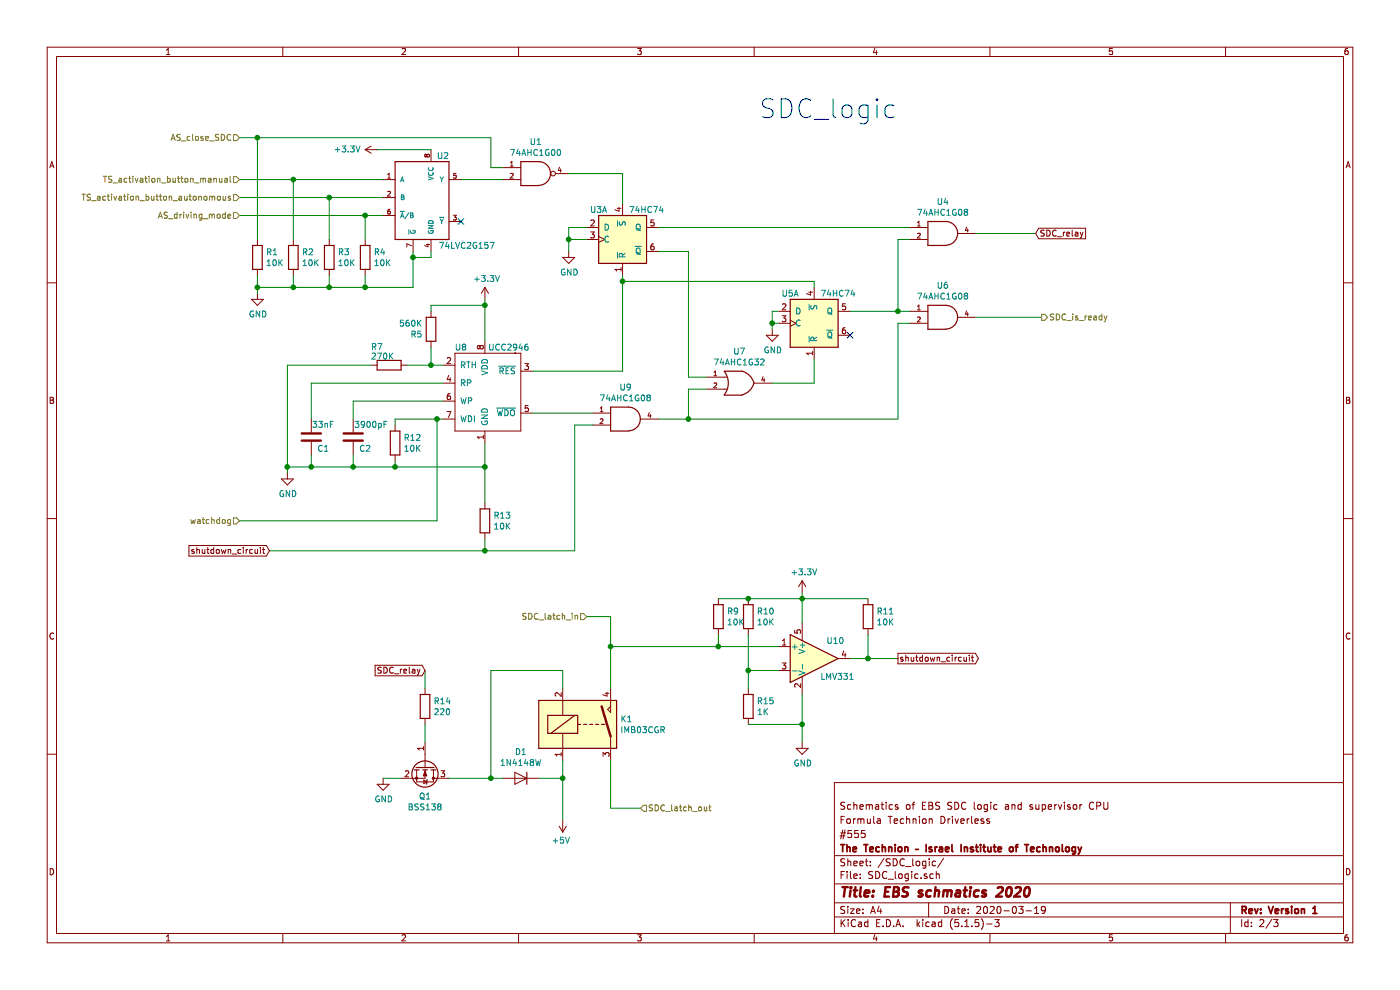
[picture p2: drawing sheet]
EESchema Schematic File Version 4
EELAYER 30 0
EELAYER END
$Descr A4 11693 8268
encoding utf-8
Sheet 2 3
Title "EBS schmatics 2020"
Date "2020-03-19"
Rev "Version 1"
Comp "The Technion – Israel Institute of Technology"
Comment1 "#555"
Comment2 "Formula Technion Driverless"
Comment3 "Schematics of EBS SDC logic and supervisor CPU"
Comment4 ""
$EndDescr
$Comp
L Relay:UMS05-1A80-75L K1
U 1 1
P 4900 6050
F 0 "K1" H 5180 6096 50  0000 L CNN
F 1 "IMB03CGR " H 5180 6005 50  0000 L CNN
F 2 "Relay_THT:Relay_StandexMeder_UMS" H 5200 6000 50  0001 L CNN
F 3 "https://standexelectronics.com/de/produkte/ums-reed-relais/" H 4900 6050 50  0001 C CNN
	1    4900 6050
	1    0    0    -1  
$EndComp
$Comp
L 74xGxx:74AHC1G32 U7
U 1 1
P 6200 3200
F 0 "U7" H 6175 3467 50  0000 C CNN
F 1 "74AHC1G32" H 6175 3376 50  0000 C CNN
F 2 "" H 6200 3200 50  0001 C CNN
F 3 "http://www.ti.com/lit/sg/scyt129e/scyt129e.pdf" H 6200 3200 50  0001 C CNN
	1    6200 3200
	1    0    0    -1  
$EndComp
$Comp
L 74xGxx:74AHC1G08 U9
U 1 1
P 5250 3500
F 0 "U9" H 5225 3767 50  0000 C CNN
F 1 "74AHC1G08" H 5225 3676 50  0000 C CNN
F 2 "" H 5250 3500 50  0001 C CNN
F 3 "http://www.ti.com/lit/sg/scyt129e/scyt129e.pdf" H 5250 3500 50  0001 C CNN
	1    5250 3500
	1    0    0    -1  
$EndComp
$Comp
L 74xGxx:74AHC1G00 U1
U 1 1
P 4500 1450
F 0 "U1" H 4475 1717 50  0000 C CNN
F 1 "74AHC1G00" H 4475 1626 50  0000 C CNN
F 2 "" H 4500 1450 50  0001 C CNN
F 3 "http://www.ti.com/lit/sg/scyt129e/scyt129e.pdf" H 4500 1450 50  0001 C CNN
	1    4500 1450
	1    0    0    -1  
$EndComp
Text GLabel 2250 4600 0    50   Input ~ 0
shutdown_circuit
$Comp
L Device:R R7
U 1 1
P 3250 3050
F 0 "R7" V 3400 3100 50  0000 L CNN
F 1 "270K" V 3320 3005 50  0000 L CNN
F 2 "" V 3180 3050 50  0001 C CNN
F 3 "~" H 3250 3050 50  0001 C CNN
	1    3250 3050
	0    -1   -1   0   
$EndComp
$Comp
L Device:R R5
U 1 1
P 3600 2750
F 0 "R5" H 3670 2796 50  0000 L CNN
F 1 "560K" H 3670 2705 50  0000 L CNN
F 2 "" V 3530 2750 50  0001 C CNN
F 3 "~" H 3600 2750 50  0001 C CNN
	1    3600 2750
	-1   0    0    1   
$EndComp
Wire Wire Line
	4050 2850 4050 2550
Wire Wire Line
	4050 2550 3600 2550
Wire Wire Line
	3600 2550 3600 2600
Wire Wire Line
	3600 2900 3600 3050
Wire Wire Line
	3600 3050 3700 3050
Wire Wire Line
	4050 2500 4050 2550
Connection ~ 4050 2550
Wire Wire Line
	3450 2100 3450 2150
Wire Wire Line
	3450 2150 3600 2150
Wire Wire Line
	3600 2150 3600 2100
Connection ~ 3450 2150
Wire Wire Line
	4100 1400 4200 1400
Wire Wire Line
	4200 1500 3850 1500
Wire Wire Line
	4750 1450 5200 1450
Wire Wire Line
	4450 3100 5200 3100
Wire Wire Line
	5750 2100 5750 3150
Wire Wire Line
	5750 3150 5900 3150
$Comp
L 74xGxx:74AHC1G08 U6
U 1 1
P 7900 2650
F 0 "U6" H 7875 2917 50  0000 C CNN
F 1 "74AHC1G08" H 7875 2826 50  0000 C CNN
F 2 "" H 7900 2650 50  0001 C CNN
F 3 "http://www.ti.com/lit/sg/scyt129e/scyt129e.pdf" H 7900 2650 50  0001 C CNN
	1    7900 2650
	1    0    0    -1  
$EndComp
$Comp
L 74xGxx:74AHC1G08 U4
U 1 1
P 7900 1950
F 0 "U4" H 7875 2217 50  0000 C CNN
F 1 "74AHC1G08" H 7875 2126 50  0000 C CNN
F 2 "" H 7900 1950 50  0001 C CNN
F 3 "http://www.ti.com/lit/sg/scyt129e/scyt129e.pdf" H 7900 1950 50  0001 C CNN
	1    7900 1950
	1    0    0    -1  
$EndComp
Wire Wire Line
	8150 1950 8650 1950
Wire Wire Line
	5500 3500 5750 3500
Wire Wire Line
	5900 3250 5750 3250
Wire Wire Line
	5750 3250 5750 3500
Connection ~ 5750 3500
Wire Wire Line
	5750 3500 7500 3500
$Comp
L power:GND #PWR07
U 1 1
P 4750 2100
F 0 "#PWR07" H 4750 1850 50  0001 C CNN
F 1 "GND" H 4755 1927 50  0000 C CNN
F 2 "" H 4750 2100 50  0001 C CNN
F 3 "" H 4750 2100 50  0001 C CNN
	1    4750 2100
	1    0    0    -1  
$EndComp
Wire Wire Line
	6450 3200 6800 3200
$Comp
L power:GND #PWR09
U 1 1
P 6450 2750
F 0 "#PWR09" H 6450 2500 50  0001 C CNN
F 1 "GND" H 6455 2577 50  0000 C CNN
F 2 "" H 6450 2750 50  0001 C CNN
F 3 "" H 6450 2750 50  0001 C CNN
	1    6450 2750
	1    0    0    -1  
$EndComp
Wire Wire Line
	4100 1150 4100 1400
$Comp
L Device:C C1
U 1 1
P 2600 3650
F 0 "C1" H 2500 3750 50  0000 C CNN
F 1 "33nF" H 2500 3550 50  0000 C CNN
F 2 "" H 2638 3500 50  0001 C CNN
F 3 "~" H 2600 3650 50  0001 C CNN
	1    2600 3650
	-1   0    0    1   
$EndComp
$Comp
L Device:C C2
U 1 1
P 2950 3650
F 0 "C2" H 2850 3750 50  0000 C CNN
F 1 "3900pF" H 2800 3550 50  0000 C CNN
F 2 "" H 2988 3500 50  0001 C CNN
F 3 "~" H 2950 3650 50  0001 C CNN
	1    2950 3650
	-1   0    0    1   
$EndComp
$Comp
L power:GND #PWR013
U 1 1
P 2400 3950
F 0 "#PWR013" H 2400 3700 50  0001 C CNN
F 1 "GND" H 2405 3777 50  0000 C CNN
F 2 "" H 2400 3950 50  0001 C CNN
F 3 "" H 2400 3950 50  0001 C CNN
	1    2400 3950
	1    0    0    -1  
$EndComp
$Comp
L Device:R R4
U 1 1
P 3050 2150
F 0 "R4" H 3120 2196 50  0000 L CNN
F 1 "10K" H 3120 2105 50  0000 L CNN
F 2 "" V 2980 2150 50  0001 C CNN
F 3 "~" H 3050 2150 50  0001 C CNN
	1    3050 2150
	1    0    0    -1  
$EndComp
$Comp
L Device:R R3
U 1 1
P 2750 2150
F 0 "R3" H 2820 2196 50  0000 L CNN
F 1 "10K" H 2820 2105 50  0000 L CNN
F 2 "" V 2680 2150 50  0001 C CNN
F 3 "~" H 2750 2150 50  0001 C CNN
	1    2750 2150
	1    0    0    -1  
$EndComp
$Comp
L Device:R R2
U 1 1
P 2450 2150
F 0 "R2" H 2520 2196 50  0000 L CNN
F 1 "10K" H 2520 2105 50  0000 L CNN
F 2 "" V 2380 2150 50  0001 C CNN
F 3 "~" H 2450 2150 50  0001 C CNN
	1    2450 2150
	1    0    0    -1  
$EndComp
$Comp
L Device:R R13
U 1 1
P 4050 4350
F 0 "R13" H 4120 4396 50  0000 L CNN
F 1 "10K" H 4120 4305 50  0000 L CNN
F 2 "" V 3980 4350 50  0001 C CNN
F 3 "~" H 4050 4350 50  0001 C CNN
	1    4050 4350
	1    0    0    -1  
$EndComp
$Comp
L Device:R R12
U 1 1
P 3300 3700
F 0 "R12" H 3370 3746 50  0000 L CNN
F 1 "10K" H 3370 3655 50  0000 L CNN
F 2 "" V 3230 3700 50  0001 C CNN
F 3 "~" H 3300 3700 50  0001 C CNN
	1    3300 3700
	1    0    0    -1  
$EndComp
$Comp
L Diode:1N4148W D1
U 1 1
P 4350 6500
F 0 "D1" H 4350 6283 50  0000 C CNN
F 1 "1N4148W" H 4350 6374 50  0000 C CNN
F 2 "Diode_SMD:D_SOD-123" H 4350 6325 50  0001 C CNN
F 3 "https://www.vishay.com/docs/85748/1n4148w.pdf" H 4350 6500 50  0001 C CNN
	1    4350 6500
	-1   0    0    1   
$EndComp
$Comp
L Transistor_FET:BSS138 Q1
U 1 1
P 3550 6400
F 0 "Q1" V 3799 6400 50  0000 C CNN
F 1 "BSS138" V 3890 6400 50  0000 C CNN
F 2 "Package_TO_SOT_SMD:SOT-23" H 3750 6325 50  0001 L CIN
F 3 "https://www.fairchildsemi.com/datasheets/BS/BSS138.pdf" H 3550 6400 50  0001 L CNN
	1    3550 6400
	0    1    1    0   
$EndComp
$Comp
L power:GND #PWR019
U 1 1
P 3200 6500
F 0 "#PWR019" H 3200 6250 50  0001 C CNN
F 1 "GND" H 3205 6327 50  0000 C CNN
F 2 "" H 3200 6500 50  0001 C CNN
F 3 "" H 3200 6500 50  0001 C CNN
	1    3200 6500
	1    0    0    -1  
$EndComp
$Comp
L Device:R R14
U 1 1
P 3550 5900
F 0 "R14" H 3620 5946 50  0000 L CNN
F 1 "220" H 3620 5855 50  0000 L CNN
F 2 "" V 3480 5900 50  0001 C CNN
F 3 "~" H 3550 5900 50  0001 C CNN
	1    3550 5900
	1    0    0    -1  
$EndComp
$Comp
L Device:R R15
U 1 1
P 6250 5900
F 0 "R15" H 6320 5946 50  0000 L CNN
F 1 "1K" H 6320 5855 50  0000 L CNN
F 2 "" V 6180 5900 50  0001 C CNN
F 3 "~" H 6250 5900 50  0001 C CNN
	1    6250 5900
	1    0    0    -1  
$EndComp
$Comp
L Device:R R10
U 1 1
P 6250 5150
F 0 "R10" H 6320 5196 50  0000 L CNN
F 1 "10K" H 6320 5105 50  0000 L CNN
F 2 "" V 6180 5150 50  0001 C CNN
F 3 "~" H 6250 5150 50  0001 C CNN
	1    6250 5150
	1    0    0    -1  
$EndComp
$Comp
L Device:R R9
U 1 1
P 6000 5150
F 0 "R9" H 6070 5196 50  0000 L CNN
F 1 "10K" H 6070 5105 50  0000 L CNN
F 2 "" V 5930 5150 50  0001 C CNN
F 3 "~" H 6000 5150 50  0001 C CNN
	1    6000 5150
	1    0    0    -1  
$EndComp
$Comp
L Device:R R11
U 1 1
P 7250 5150
F 0 "R11" H 7320 5196 50  0000 L CNN
F 1 "10K" H 7320 5105 50  0000 L CNN
F 2 "" V 7180 5150 50  0001 C CNN
F 3 "~" H 7250 5150 50  0001 C CNN
	1    7250 5150
	1    0    0    -1  
$EndComp
$Comp
L Comparator:LMV331 U10
U 1 1
P 6800 5500
F 0 "U10" H 6900 5650 50  0000 L CNN
F 1 "LMV331" H 6850 5350 50  0000 L CNN
F 2 "" H 6800 5600 50  0001 C CNN
F 3 "http://www.ti.com/lit/ds/symlink/lmv331.pdf" H 6800 5700 50  0001 C CNN
	1    6800 5500
	1    0    0    -1  
$EndComp
Wire Wire Line
	3200 6500 3350 6500
Wire Wire Line
	3550 6050 3550 6200
Wire Wire Line
	3750 6500 4100 6500
Wire Wire Line
	4100 5600 4100 6500
Connection ~ 4100 6500
Wire Wire Line
	4100 6500 4200 6500
Wire Wire Line
	6500 5400 6000 5400
Wire Wire Line
	6250 5300 6250 5600
$Comp
L power:GND #PWR018
U 1 1
P 6700 6200
F 0 "#PWR018" H 6700 5950 50  0001 C CNN
F 1 "GND" H 6705 6027 50  0000 C CNN
F 2 "" H 6700 6200 50  0001 C CNN
F 3 "" H 6700 6200 50  0001 C CNN
	1    6700 6200
	1    0    0    -1  
$EndComp
Wire Wire Line
	6700 5800 6700 6050
Wire Wire Line
	6250 6050 6700 6050
Connection ~ 6700 6050
Wire Wire Line
	6700 6050 6700 6200
Wire Wire Line
	6500 5600 6250 5600
Connection ~ 6250 5600
Wire Wire Line
	6250 5600 6250 5750
Wire Wire Line
	6000 5300 6000 5400
Connection ~ 6000 5400
Wire Wire Line
	6000 5400 5100 5400
Wire Wire Line
	6000 5000 6250 5000
Connection ~ 6250 5000
Wire Wire Line
	6250 5000 6700 5000
Wire Wire Line
	6700 5200 6700 5000
Connection ~ 6700 5000
Wire Wire Line
	6700 5000 7250 5000
Text GLabel 7500 5500 2    50   Output ~ 0
shutdown_circuit
Wire Wire Line
	7100 5500 7250 5500
Wire Wire Line
	7250 5300 7250 5500
Connection ~ 7250 5500
Wire Wire Line
	7250 5500 7500 5500
$Comp
L power:+5V #PWR020
U 1 1
P 4700 6850
F 0 "#PWR020" H 4700 6700 50  0001 C CNN
F 1 "+5V" H 4715 7023 50  0000 C CNN
F 2 "" H 4700 6850 50  0001 C CNN
F 3 "" H 4700 6850 50  0001 C CNN
	1    4700 6850
	-1   0    0    1   
$EndComp
Text GLabel 3550 5600 0    50   Input ~ 0
SDC_relay
Wire Wire Line
	3550 5600 3550 5750
$Comp
L EBS_library:UCC2946 U8
U 1 1
P 4800 3350
F 0 "U8" H 3850 3800 50  0000 C CNN
F 1 "UCC2946" H 4250 3800 50  0000 C CNN
F 2 "" H 4300 3800 50  0001 C CNN
F 3 "" H 4300 3800 50  0001 C CNN
	1    4800 3350
	1    0    0    -1  
$EndComp
$Comp
L EBS_library:74LVC2G157 U2
U 1 1
P 3450 1650
F 0 "U2" H 3700 2000 50  0000 C CNN
F 1 "74LVC2G157" H 3900 1250 50  0000 C CNN
F 2 "" H 3450 1650 50  0001 C CNN
F 3 "" H 3450 1650 50  0001 C CNN
	1    3450 1650
	1    0    0    -1  
$EndComp
Text HLabel 2000 1150 0    50   Input ~ 0
AS_close_SDC
Text HLabel 2000 1500 0    50   Input ~ 0
TS_activation_button_manual
Text HLabel 2000 1650 0    50   Input ~ 0
TS_activation_button_autonomous
Text HLabel 2000 1800 0    50   Input ~ 0
AS_driving_mode
Text HLabel 8700 2650 2    50   Output ~ 0
SDC_is_ready
Text HLabel 2000 4350 0    50   Input ~ 0
watchdog
Text HLabel 4900 5150 0    50   Input ~ 0
SDC_latch_in
Text HLabel 5350 6750 2    50   Input ~ 0
SDC_latch_out
Wire Wire Line
	4900 5150 5100 5150
Wire Wire Line
	5100 5150 5100 5400
Connection ~ 5100 5400
Wire Wire Line
	5100 6750 5350 6750
Wire Wire Line
	5100 6350 5100 6750
Wire Wire Line
	5100 5400 5100 5750
Wire Wire Line
	4700 5600 4100 5600
Wire Wire Line
	4700 5600 4700 5750
Wire Wire Line
	4700 6350 4700 6500
Connection ~ 4700 6500
Wire Wire Line
	4700 6500 4700 6850
Wire Wire Line
	4500 6500 4700 6500
Text Notes 7500 1000 2    157  ~ 0
SDC_logic
$Comp
L Device:R R1
U 1 1
P 2150 2150
F 0 "R1" H 2220 2196 50  0000 L CNN
F 1 "10K" H 2220 2105 50  0000 L CNN
F 2 "" V 2080 2150 50  0001 C CNN
F 3 "~" H 2150 2150 50  0001 C CNN
	1    2150 2150
	1    0    0    -1  
$EndComp
$Comp
L power:GND #PWR06
U 1 1
P 2150 2450
F 0 "#PWR06" H 2150 2200 50  0001 C CNN
F 1 "GND" H 2155 2277 50  0000 C CNN
F 2 "" H 2150 2450 50  0001 C CNN
F 3 "" H 2150 2450 50  0001 C CNN
	1    2150 2450
	1    0    0    -1  
$EndComp
Wire Wire Line
	2000 1800 3050 1800
Wire Wire Line
	2000 1500 2450 1500
NoConn ~ 3850 1850
Wire Wire Line
	3150 1250 3600 1250
Wire Wire Line
	2000 1150 2150 1150
Wire Wire Line
	3050 2000 3050 1800
Connection ~ 3050 1800
Wire Wire Line
	3050 1800 3200 1800
Wire Wire Line
	2750 2000 2750 1650
Connection ~ 2750 1650
Wire Wire Line
	2750 1650 3200 1650
Wire Wire Line
	2000 1650 2750 1650
Wire Wire Line
	2450 2000 2450 1500
Connection ~ 2450 1500
Wire Wire Line
	2450 1500 3200 1500
Wire Wire Line
	2150 2000 2150 1150
Connection ~ 2150 1150
Wire Wire Line
	2150 1150 4100 1150
Wire Wire Line
	2150 2300 2150 2400
Wire Wire Line
	2150 2400 2450 2400
Wire Wire Line
	3450 2150 3450 2400
Connection ~ 2150 2400
Wire Wire Line
	2150 2400 2150 2450
Wire Wire Line
	3050 2300 3050 2400
Connection ~ 3050 2400
Wire Wire Line
	3050 2400 3450 2400
Wire Wire Line
	2750 2300 2750 2400
Connection ~ 2750 2400
Wire Wire Line
	2750 2400 3050 2400
Wire Wire Line
	2450 2300 2450 2400
Connection ~ 2450 2400
Wire Wire Line
	2450 2400 2750 2400
Wire Wire Line
	2950 3800 2950 3900
Wire Wire Line
	2950 3900 2600 3900
Wire Wire Line
	2400 3050 3100 3050
Wire Wire Line
	2400 3950 2400 3900
Connection ~ 2400 3900
Wire Wire Line
	3300 3550 3300 3500
Wire Wire Line
	2950 3350 2950 3500
Wire Wire Line
	2600 3200 2600 3500
Wire Wire Line
	2400 3050 2400 3900
Wire Wire Line
	3300 3850 3300 3900
Wire Wire Line
	3300 3900 2950 3900
Connection ~ 2950 3900
Wire Wire Line
	3300 3500 3650 3500
Wire Wire Line
	2950 3350 3700 3350
Wire Wire Line
	2600 3200 3700 3200
Wire Wire Line
	3400 3050 3600 3050
Connection ~ 3600 3050
Wire Wire Line
	3650 3500 3650 4350
Connection ~ 3650 3500
Wire Wire Line
	3650 3500 3700 3500
Wire Wire Line
	2000 4350 3650 4350
Wire Wire Line
	3300 3900 4050 3900
Wire Wire Line
	4050 3900 4050 3700
Connection ~ 3300 3900
Wire Wire Line
	4050 3900 4050 4200
Connection ~ 4050 3900
Wire Wire Line
	5200 1450 5200 1700
Wire Wire Line
	5200 2300 5200 2350
$Comp
L 74xx:74HC74 U3
U 1 1
P 5200 2000
F 0 "U3" H 5000 2250 50  0000 C CNN
F 1 "74HC74" H 5400 2250 50  0000 C CNN
F 2 "" H 5200 2000 50  0001 C CNN
F 3 "74xx/74hc_hct74.pdf" H 5200 2000 50  0001 C CNN
	1    5200 2000
	1    0    0    -1  
$EndComp
Wire Wire Line
	4050 4500 4050 4600
Wire Wire Line
	2250 4600 4050 4600
Connection ~ 4050 4600
Wire Wire Line
	4800 4600 4800 3550
Wire Wire Line
	4800 3550 4950 3550
Wire Wire Line
	4050 4600 4800 4600
Wire Wire Line
	4950 3450 4450 3450
Wire Wire Line
	4750 2100 4750 2000
Wire Wire Line
	4750 1900 4900 1900
Wire Wire Line
	4900 2000 4750 2000
Connection ~ 4750 2000
Wire Wire Line
	4750 2000 4750 1900
Wire Wire Line
	5200 2350 6800 2350
NoConn ~ 7100 2800
Wire Wire Line
	7100 2600 7500 2600
Wire Wire Line
	6800 3200 6800 3000
$Comp
L 74xx:74HC74 U5
U 1 1
P 6800 2700
F 0 "U5" H 6600 2950 50  0000 C CNN
F 1 "74HC74" H 7000 2950 50  0000 C CNN
F 2 "" H 6800 2700 50  0001 C CNN
F 3 "74xx/74hc_hct74.pdf" H 6800 2700 50  0001 C CNN
	1    6800 2700
	1    0    0    -1  
$EndComp
Wire Wire Line
	5500 1900 7600 1900
Connection ~ 5200 2350
Wire Wire Line
	5200 2350 5200 3100
Wire Wire Line
	6800 2350 6800 2400
Wire Wire Line
	5500 2100 5750 2100
Wire Wire Line
	7600 2000 7500 2000
Wire Wire Line
	7500 2000 7500 2600
Connection ~ 7500 2600
Wire Wire Line
	7500 2600 7600 2600
Wire Wire Line
	7500 2700 7500 3500
Wire Wire Line
	7500 2700 7600 2700
Text GLabel 8650 1950 2    50   Input ~ 0
SDC_relay
Wire Wire Line
	8700 2650 8150 2650
$Comp
L power:+3.3V #PWR02
U 1 1
P 4050 2500
F 0 "#PWR02" H 4050 2350 50  0001 C CNN
F 1 "+3.3V" H 4065 2673 50  0000 C CNN
F 2 "" H 4050 2500 50  0001 C CNN
F 3 "" H 4050 2500 50  0001 C CNN
	1    4050 2500
	1    0    0    -1  
$EndComp
$Comp
L power:+3.3V #PWR01
U 1 1
P 3150 1250
F 0 "#PWR01" H 3150 1100 50  0001 C CNN
F 1 "+3.3V" V 3150 1500 50  0000 C CNN
F 2 "" H 3150 1250 50  0001 C CNN
F 3 "" H 3150 1250 50  0001 C CNN
	1    3150 1250
	0    -1   -1   0   
$EndComp
Wire Wire Line
	6450 2750 6450 2700
Wire Wire Line
	6450 2600 6500 2600
Wire Wire Line
	6500 2700 6450 2700
Connection ~ 6450 2700
Wire Wire Line
	6450 2700 6450 2600
$Comp
L power:+3.3V #PWR03
U 1 1
P 6700 4950
F 0 "#PWR03" H 6700 4800 50  0001 C CNN
F 1 "+3.3V" H 6715 5123 50  0000 C CNN
F 2 "" H 6700 4950 50  0001 C CNN
F 3 "" H 6700 4950 50  0001 C CNN
	1    6700 4950
	1    0    0    -1  
$EndComp
Wire Wire Line
	6700 5000 6700 4950
Wire Wire Line
	2600 3800 2600 3900
Connection ~ 2600 3900
Wire Wire Line
	2600 3900 2400 3900
$EndSCHEMATC
